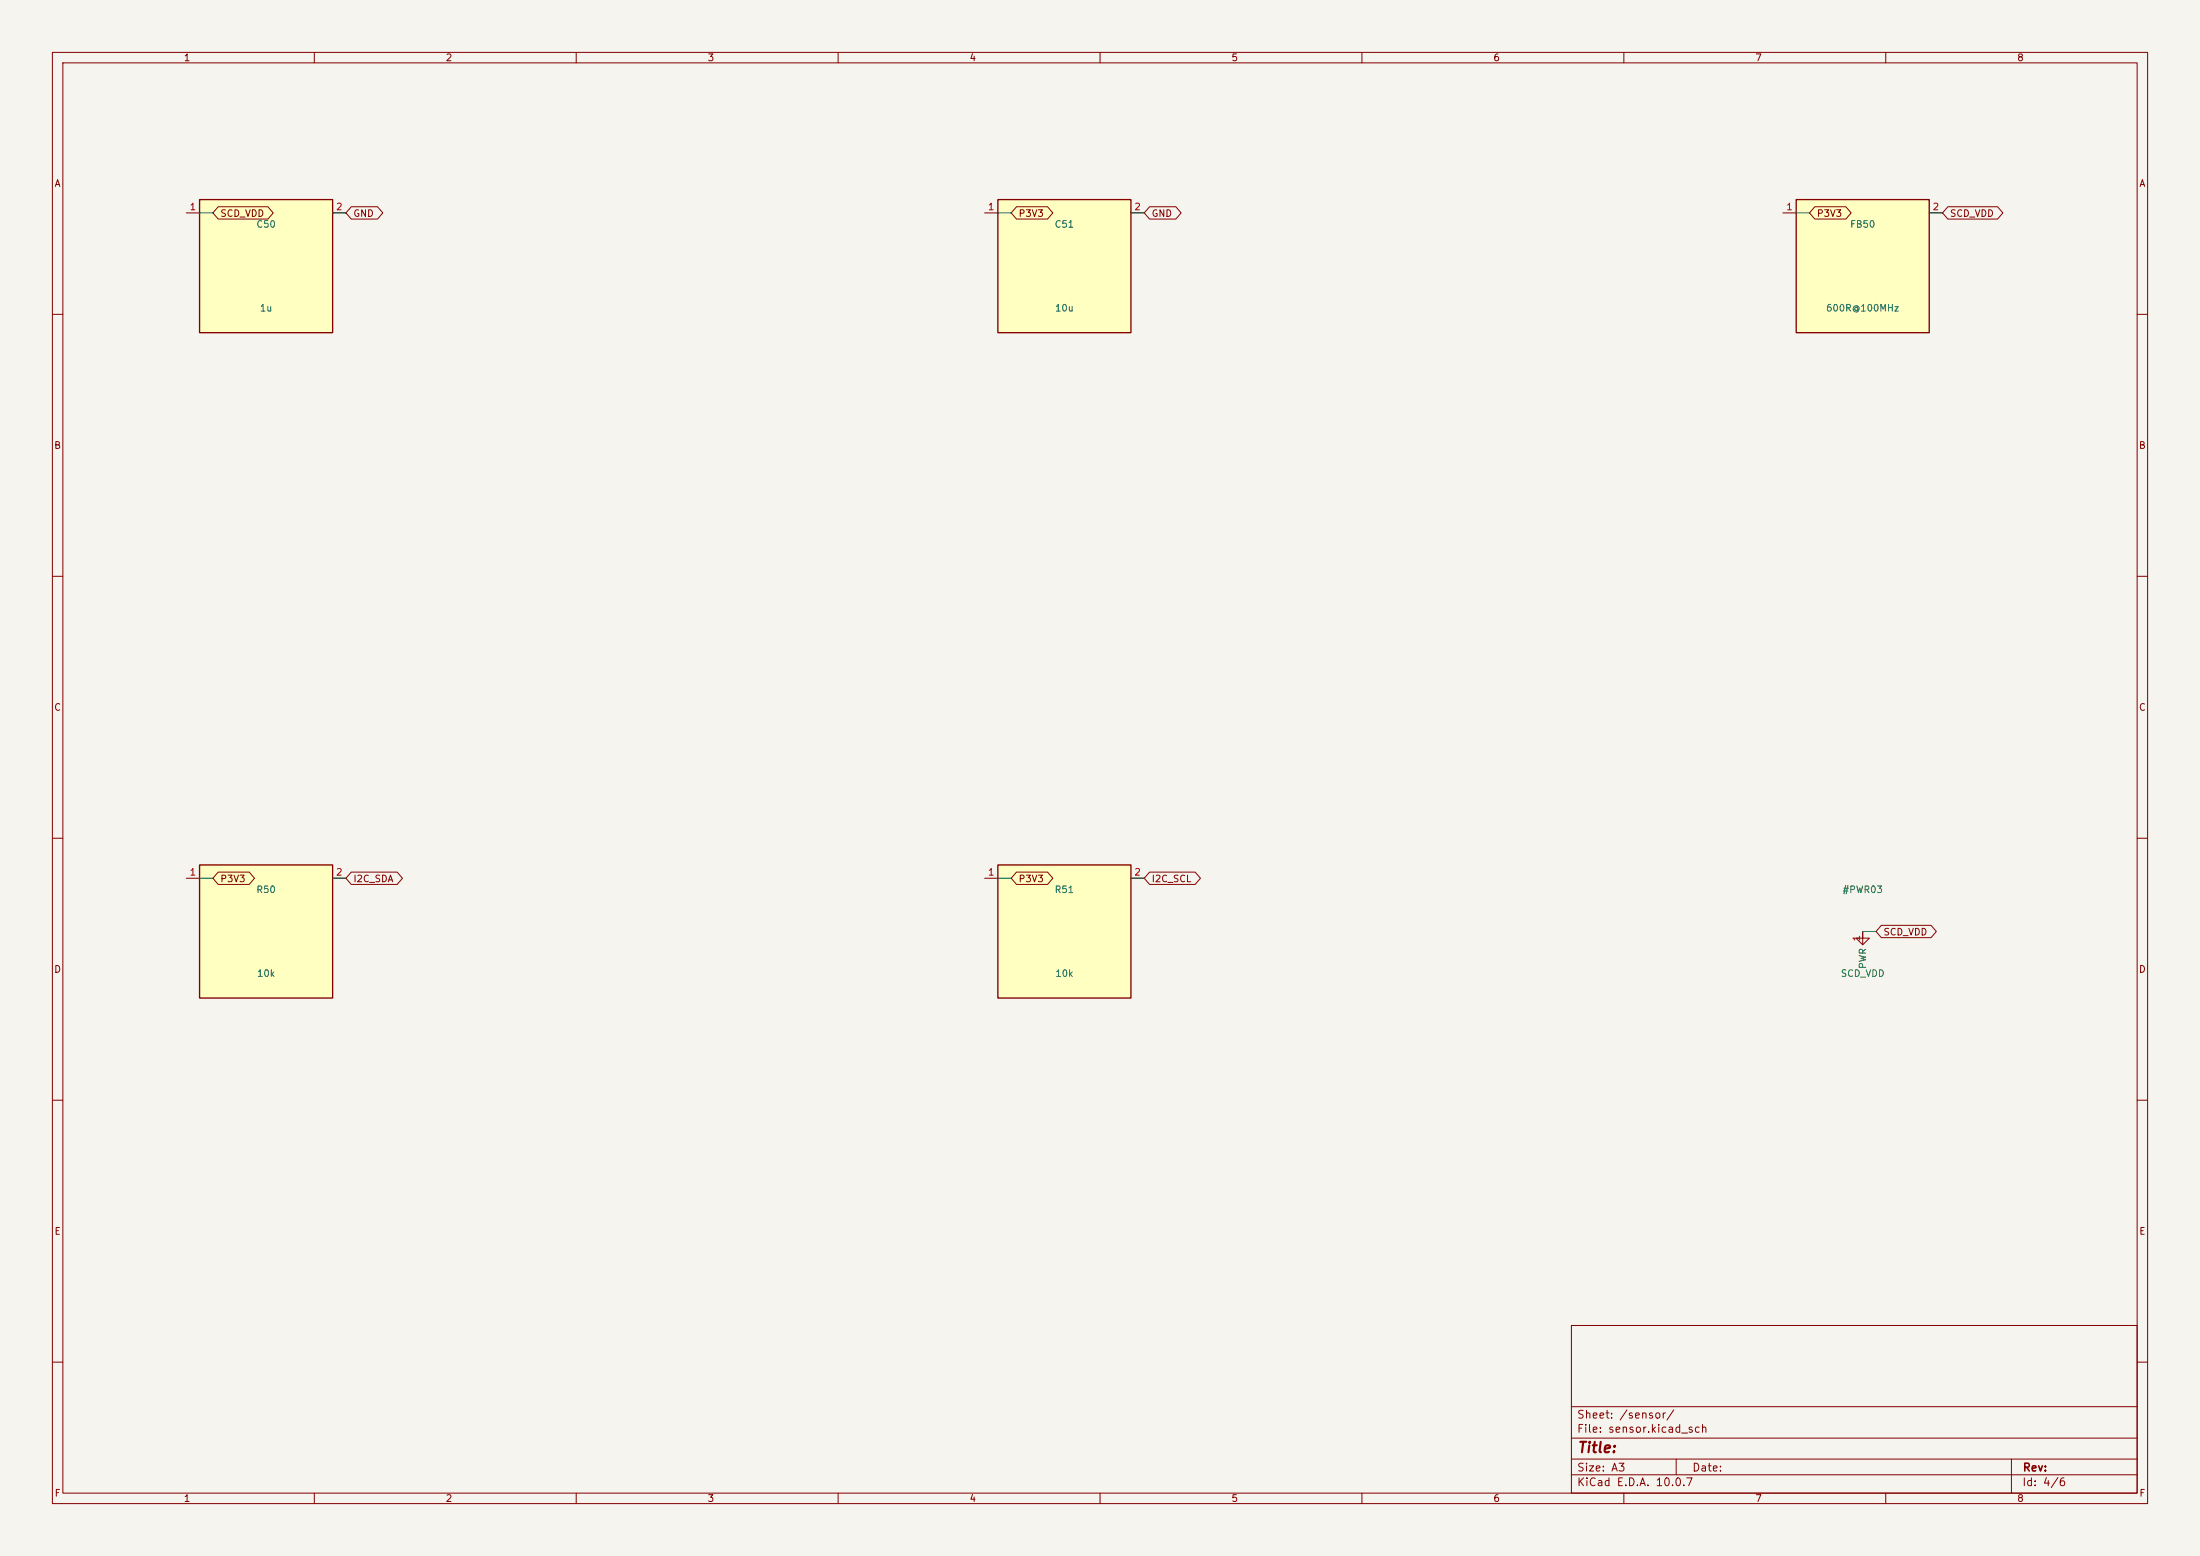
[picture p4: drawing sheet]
<svg xmlns="http://www.w3.org/2000/svg" width="420mm" height="297mm" viewBox="0 0 420 297" stroke-linecap="round" stroke-linejoin="round" font-family="sans-serif">
<path d="M0 0h420v297h-420z" fill="#f5f4ef" stroke="#f5f4ef" stroke-width=".19"/>
<g fill="none" stroke="#840000" stroke-width=".19">
<path d="M10 10h400v277h-400zM12 12h396v273h-396zM60 10v2M110 10v2M160 10v2M210 10v2M260 10v2M310 10v2M360 10v2M10 60h2M408 60h2M10 110h2"/>
<path d="M408 110h2M10 160h2M408 160h2M355.6 179.1h-1.3l1.3 1.2 1.3-1.2h-1.3v-1.3v2.5M10 210h2M408 210h2M300 253h108v32h-108zM10 260h2M300 278.5h108M300 274.5h108M300 268.5h108M320 278.5v3"/>
<path d="M384 278.5v6.5M408 260h2M60 285v2M110 285v2M160 285v2M210 285v2M260 285v2M300 281.5h108M310 285v2M360 285v2"/>
</g>
<path d="M190.5 38.1h25.4v25.4h-25.4z" fill="#ffffc2"/>
<path d="M190.5 38.1h25.4v25.4h-25.4z" fill="none" stroke="#840000" stroke-width=".25"/>
<path d="M188 40.6h2.5M215.9 40.6h2.5" fill="none" stroke="#840000" stroke-width=".19"/>
<path d="M190.5 165.1h25.4v25.4h-25.4z" fill="#ffffc2"/>
<path d="M190.5 165.1h25.4v25.4h-25.4z" fill="none" stroke="#840000" stroke-width=".25"/>
<path d="M188 167.6h2.5M215.9 167.6h2.5" fill="none" stroke="#840000" stroke-width=".19"/>
<path d="M38.1 165.1h25.4v25.4h-25.4z" fill="#ffffc2"/>
<path d="M38.1 165.1h25.4v25.4h-25.4z" fill="none" stroke="#840000" stroke-width=".25"/>
<path d="M35.6 167.6h2.5M63.5 167.6h2.5" fill="none" stroke="#840000" stroke-width=".19"/>
<path d="M38.1 38.1h25.4v25.4h-25.4z" fill="#ffffc2"/>
<path d="M38.1 38.1h25.4v25.4h-25.4z" fill="none" stroke="#840000" stroke-width=".25"/>
<path d="M35.6 40.6h2.5M63.5 40.6h2.5" fill="none" stroke="#840000" stroke-width=".19"/>
<path d="M342.9 38.1h25.4v25.4h-25.4z" fill="#ffffc2"/>
<path d="M342.9 38.1h25.4v25.4h-25.4z" fill="none" stroke="#840000" stroke-width=".25"/>
<g fill="none" stroke="#840000" stroke-width=".19">
<path d="M41.7 39.5h9.4l1.1 1.1-1.1 1.2h-9.4l-1.1-1.2zM67.1 39.5h5l1 1.1-1 1.2h-5l-1.1-1.2zM194.1 39.5h5.9l1 1.1-1 1.2h-5.9l-1.1-1.2zM219.5 39.5h5l1 1.1-1 1.2h-5l-1.1-1.2zM346.5 39.5h5.9l1 1.1-1 1.2h-5.9l-1.1-1.2zM371.9 39.5h9.4l1.1 1.1-1.1 1.2h-9.4l-1.1-1.2zM340.4 40.6h2.5M368.3 40.6h2.5M41.7 166.5h5.9l1 1.1-1 1.2h-5.9l-1.1-1.2zM67.1 166.5h8.7l1 1.1-1 1.2h-8.7l-1.1-1.2zM194.1 166.5h5.9l1 1.1-1 1.2h-5.9l-1.1-1.2zM219.5 166.5h8.7l1 1.1-1 1.2h-8.7l-1.1-1.2z"/>
<path d="M359.2 176.6h9.4l1.1 1.2-1.1 1.2h-9.4l-1.1-1.2z"/>
</g>
<path d="M38.1 40.6h2.5M63.5 40.6h2.5M190.5 40.6h2.5M215.9 40.6h2.5M342.9 40.6h2.5M368.3 40.6h2.5M38.1 167.6h2.5M63.5 167.6h2.5M190.5 167.6h2.5M215.9 167.6h2.5M355.6 177.8h2.5" fill="none" stroke="#009600" stroke-width=".19"/>
<text font-size="2" fill="#840000" x="301" y="277.8">Title:</text>
<g font-size="1.5" fill="#840000">
<text x="300.9" y="273.8">File: sensor.kicad_sch</text>
<text x="300.9" y="271.1">Sheet: /sensor/</text>
<text x="300.9" y="281.2">Size: A3</text>
<text x="322.9" y="281.2">Date:</text>
<text x="386" y="281.2">Rev:</text>
<text x="300.9" y="284">KiCad E.D.A. 10.0.7</text>
<text x="385.9" y="284">Id: 4/6</text>
</g>
<g font-size="1.3" fill="#840000">
<text x="35" y="12">1</text>
<text x="85" y="12">2</text>
<text x="135" y="12">3</text>
<text x="185" y="12">4</text>
<text x="235" y="12">5</text>
<text x="285" y="12">6</text>
<text x="335" y="12">7</text>
<text x="385" y="12">8</text>
<text x="10.3" y="36">A</text>
<text x="408.3" y="36">A</text>
<text x="41.9" y="41.7">SCD_VDD</text>
<text x="67.3" y="41.7">GND</text>
<text x="194.3" y="41.7">P3V3</text>
<text x="219.7" y="41.7">GND</text>
<text x="346.7" y="41.7">P3V3</text>
<text x="372.1" y="41.7">SCD_VDD</text>
<text x="10.2" y="86">B</text>
<text x="408.2" y="86">B</text>
<text x="10.2" y="136">C</text>
<text x="408.2" y="136">C</text>
<text x="41.9" y="168.7">P3V3</text>
<text x="67.3" y="168.7">I2C_SDA</text>
<text x="194.3" y="168.7">P3V3</text>
<text x="219.7" y="168.7">I2C_SCL</text>
<text x="359.4" y="178.9">SCD_VDD</text>
<text x="10.2" y="186">D</text>
<text x="408.2" y="186">D</text>
<text x="10.3" y="236">E</text>
<text x="408.3" y="236">E</text>
<text x="10.3" y="286">F</text>
<text x="35" y="287">1</text>
<text x="85" y="287">2</text>
<text x="135" y="287">3</text>
<text x="185" y="287">4</text>
<text x="235" y="287">5</text>
<text x="285" y="287">6</text>
<text x="335" y="287">7</text>
<text x="385" y="287">8</text>
<text x="408.3" y="286">F</text>
</g>
<g font-size="1.3" fill="#a90000">
<text x="36.1" y="40.4">1</text>
<text x="64" y="40.4">2</text>
<text x="188.5" y="40.4">1</text>
<text x="216.4" y="40.4">2</text>
<text x="340.9" y="40.4">1</text>
<text x="368.8" y="40.4">2</text>
<text x="36.1" y="167.4">1</text>
<text x="64" y="167.4">2</text>
<text x="188.5" y="167.4">1</text>
<text x="216.4" y="167.4">2</text>
<text x="355.4" y="179.8" transform="rotate(-90 355.4 179.8)">1</text>
</g>
<g font-size="1.3" fill="#006464">
<text x="48.8" y="43.8">C50</text>
<text x="201.2" y="43.8">C51</text>
<text x="353.1" y="43.8">FB50</text>
<text x="49.5" y="59.8">1u</text>
<text x="201.3" y="59.8">10u</text>
<text x="348.5" y="59.8">600R@100MHz</text>
<text x="48.8" y="170.8">R50</text>
<text x="201.2" y="170.8">R51</text>
<text x="351.6" y="170.8">#PWR03</text>
<text x="356.6" y="185.1" transform="rotate(-90 356.6 185.1)">PWR</text>
<text x="48.9" y="186.8">10k</text>
<text x="201.3" y="186.8">10k</text>
<text x="351.3" y="186.8">SCD_VDD</text>
</g>
</svg>
